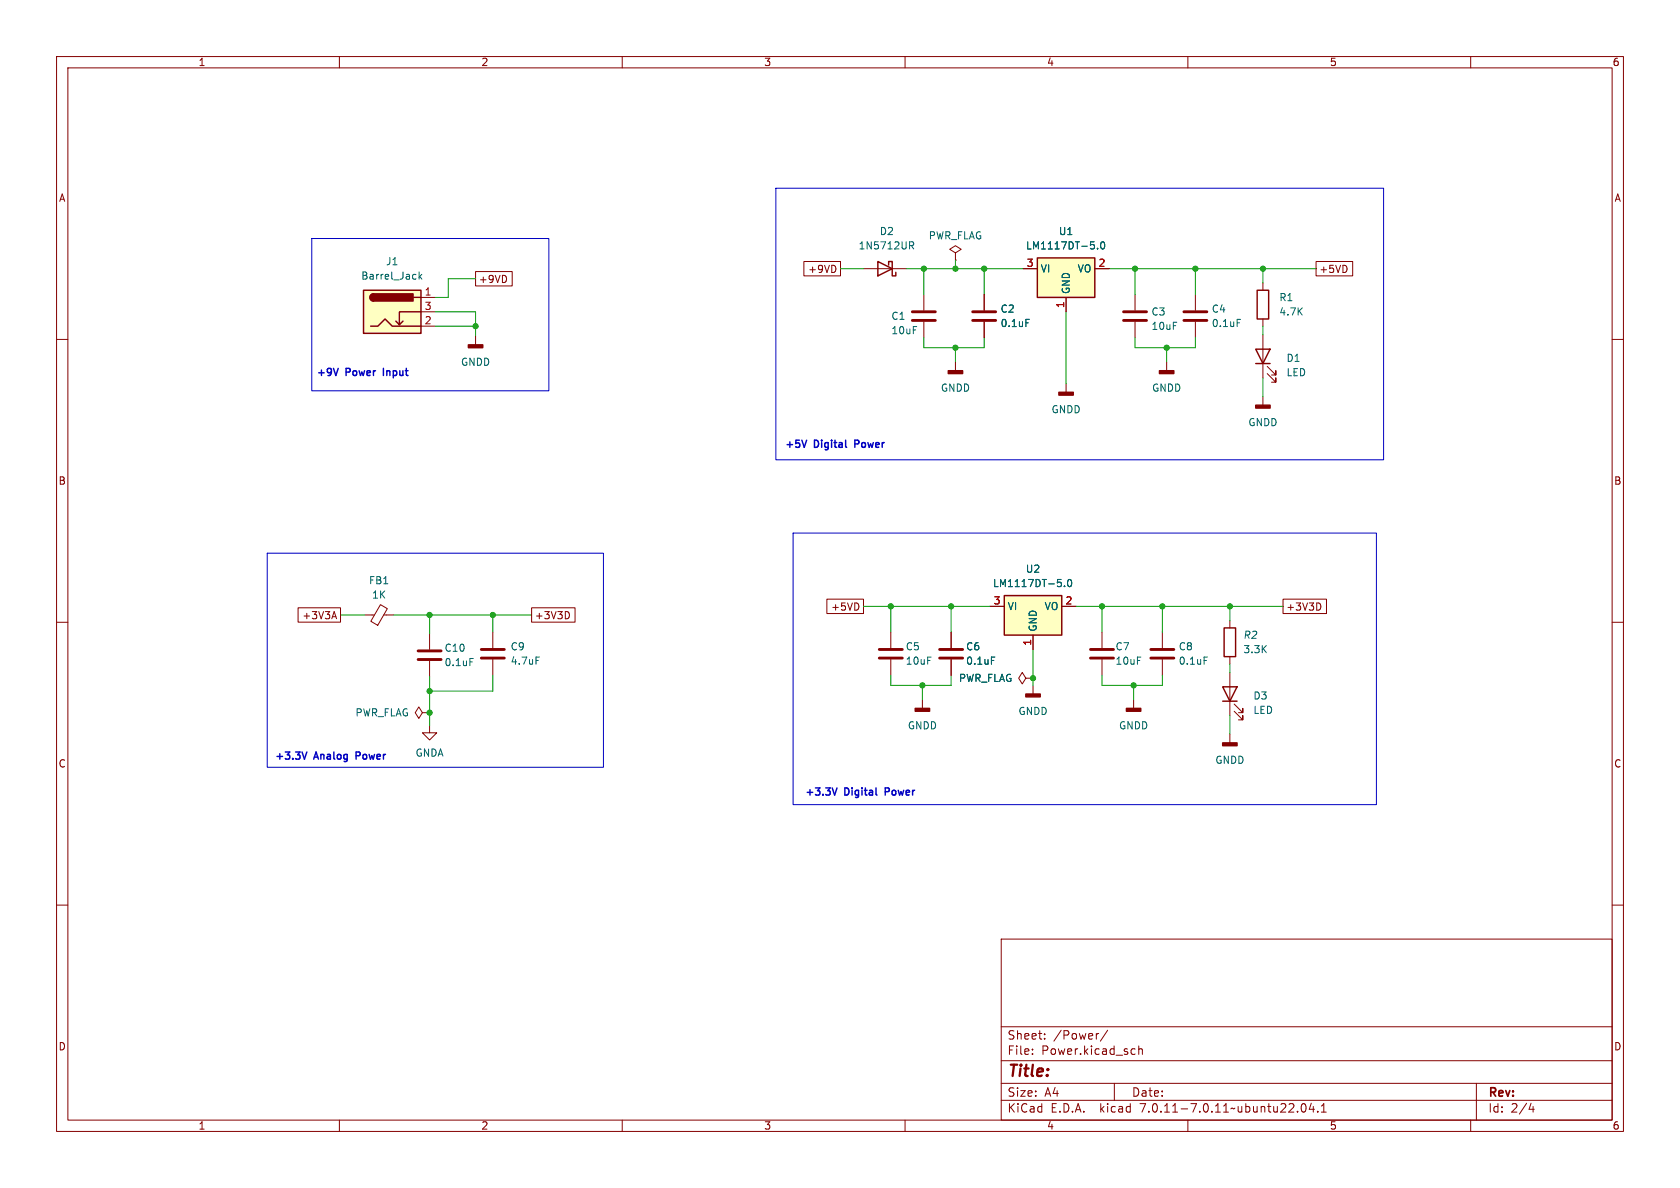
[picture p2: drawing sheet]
<svg xmlns="http://www.w3.org/2000/svg" width="297mm" height="210mm" viewBox="0 0 297 210" stroke-linecap="round" stroke-linejoin="round" font-family="sans-serif">
<g fill="none" stroke="#840000" stroke-width=".18">
<path d="M10 10h277v190h-277zM12 12h273v186h-273zM60 10v2M110 10v2M160 10v2M210 10v2M260 10v2M10 60h2M74.4 52.6h2.6M74.4 57.7h2.6M74.4 55.1h2.6M84.1 48h6.4v2.5h-6.4z"/>
<path d="M84.1 59.4v1.6M142.1 46.2h6.5v2.6h-6.5zM152.7 47.5h7.6M163.3 52.1v2.8M163.3 56.9v2.8M168.9 44.7l1-.6-1-.7-1 .7 1 .6v1.3M168.9 46h.1M174 52.1v2.8M174 56.9v2.8M180.8 47.5h2.6M188.5 52.6v2.5M193.5 47.5h2.6"/>
<path d="M200.7 52.1v2.8M200.7 56.9v2.8M211.3 52.1v2.8M211.3 56.9v2.8M223.3 50v1.3M223.3 56.4v1.3M223.3 59.2v7.6M232.7 46.2h6.4v2.6h-6.4zM285 60h2M168.9 64v1.5M188.5 67.8v1.5M206.2 64v1.5"/>
<path d="M223.3 70.1v1.5M224 66l1.6 1.6v-.8v.8h-.8M224 64.8l1.6 1.5v-.8v.8h-.8M10 110h2M52.7 107.4h7.5v2.6h-7.5zM58.8 109h.6M59.1 108.1l.4 1.3M64.5 108.7h1.7M67.3 106.9l1.2 .7-1.7 2.9-1.2-.7zM67.8 108.7h1.8M75.9 112v2.8M75.9 116.8v2.8"/>
<path d="M87.1 111.8v2.8M87.1 116.6v2.8M94 107.4h7.7v2.6h-7.7zM100.4 108.2l.3 .5-.3 .6M146.2 105.9h6.5v2.6h-6.5zM157.5 111.8v2.8M157.5 116.6v2.8M168.1 111.8v2.8M168.1 116.6v2.8M175 107.2h2.5M181.4 119.9l-.7-1-.6 1 .6 1 .7-1h1.2M182.6 119.9h.1"/>
<path d="M182.6 112.3v2.5M187.7 107.2h2.5M194.8 111.8v2.8M194.8 116.6v2.8M205.5 111.8v2.8M205.5 116.6v2.8M217.4 109.7v1.3M217.4 116.1v1.2M217.4 118.9v7.6M226.8 105.9h7.7v2.6h-7.7zM233.3 106.6l.2 .5-.2 .7M285 110h2"/>
<path d="M74.7 126l-.7-1-.6 1 .6 1 .7-1h1.2M75.9 126h.1M75.9 128.3v1.2h1.3l-1.3 1.3-1.2-1.3h1.2M163.1 123.7v1.5M182.6 121.2v1.5M200.4 123.7v1.5M217.4 129.8v1.5M218.2 125.7l1.5 1.6v-.8v.8h-.8M218.2 124.5l1.5 1.5v-.8v.8h-.8M10 160h2M285 160h2M177 166h108v32h-108z"/>
<path d="M60 198v2M110 198v2M160 198v2M177 194.5h108M177 191.5h108M177 187.5h108M177 181.5h108M182.5 186.3v.1M182.5 185.5v.1M184.7 183.6v.1M184.7 182.8v.1M194.2 182.7l-.2 .1"/>
<path d="M195.8 182.1l-1.3 2M197 191.5v3M200.2 185.4l.5 .1M200.7 186.3l-.5 .1M201.3 185.5l.2-.1 .4 .1 .1 .9M201.3 184.9v1.5M210 198v2M229.4 196.5v.1M230.2 195.2l.2-.1a.81 .81 0 0 1 .6 .6 .81 .81 0 0 1-.3 .8l-.2 .1a.81 .81 0 0 1-.3-1.4zM231.8 195l-.3 1.1h.9M232.2 195.6v1M233 196.5v.1"/>
<path d="M233.6 196.6h.9M233.6 195.5l.4-.4v1.5M260 198v2M261 191.5v6.5M270.7 195l-.4 1.1h.9M271 195.6v1"/>
</g>
<g fill="none" stroke="#840000" stroke-width=".25">
<path d="M64.3 51.3h10.1v7.6h-10.1zM65.5 57.7h1.3l1.3-1.3 1.2 1.3h5.1M66 51.9a.64 .64 0 0 0-.6 .7 .64 .64 0 0 0 .6 .6M71.2 56.8l-.6 .6M73.2 52.6h1.2M74.4 55.1h-3.8v2.3l-.6-.6M155.2 46.2l2.5 1.3-2.5 1.3zM157.1 46.9v-.7h.6v2.6h.7v-.7M183.4 45.6h10.1v7h-10.1zM222.2 51.3h2.1v5.1h-2.1zM222 61.7h2.5l-1.2 2.6zM222 64.3h2.5"/>
<path d="M177.5 105.3h10.2v7h-10.2zM216.4 111h2v5.1h-2zM216.2 121.4h2.5l-1.3 2.6zM216.2 124h2.5"/>
</g>
<g fill="none" stroke="#840000" stroke-width=".51">
<path d="M161.3 56.6h4.1M161.3 55.1h4.1M172 56.6h4M172 55.1h4M198.6 56.6h4.1M198.6 55.1h4.1M209.3 56.6h4.1M209.3 55.1h4.1M73.9 116.6h4.1M73.9 115.1h4.1M85.1 116.3h4.1M85.1 114.8h4.1"/>
<path d="M155.4 116.3h4.1M155.4 114.8h4.1M166.1 116.3h4.1M166.1 114.8h4.1M192.8 116.3h4M192.8 114.8h4M203.5 116.3h4M203.5 114.8h4"/>
</g>
<g fill="#840000" stroke="#840000" stroke-width=".25">
<path d="M161.8 125.2h2.5v.5h-2.5z"/>
<path d="M199.1 125.2h2.6v.5h-2.6z"/>
<path d="M216.2 131.3h2.5v.5h-2.5z"/>
<path d="M205 65.5h2.5v.5h-2.5z"/>
<path d="M187.2 69.3h2.5v.6h-2.5z"/>
<path d="M222 71.6h2.5v.5h-2.5z"/>
<path d="M167.6 65.5h2.6v.5h-2.6z"/>
<path d="M65.6 52.1l.4-.2v1.3a.64 .64 0 0 1-.5-.4 .64 .64 0 0 1 .1-.7z"/>
<path d="M66 51.9h7v1.3h-7z"/>
<path d="M82.8 61h2.5v.5h-2.5z"/>
<path d="M181.4 122.7h2.5v.5h-2.5z"/>
</g>
<g fill="#ffffc2" stroke="#ffffc2" stroke-width=".18">
<path d="M177.5 105.3h10.2v7h-10.2z"/>
<path d="M183.4 45.6h10.1v7h-10.1z"/>
<path d="M64.3 51.3h10.1v7.6h-10.1z"/>
</g>
<g fill="none" stroke="#006464" stroke-width=".18">
<path d="M74.1 48.1v1.2M74.2 48.9l.4 .4M74.6 48.5l-.5 .5M160.8 42.7h.5l.2 .3-.1 .3-.6 .1M161.1 43.4l.4 .6M181.4 56.5h.6M194 43.9v.1M194.7 42.9l.2-.2a.68 .68 0 0 1 .4 .7 .68 .68 0 0 1-.4 .6l-.2-.1-.1-.4zM218.7 56.5h.6M83.1 116.4h.6M94.8 116.1h.6M175.3 116.1h.6"/>
<path d="M188.2 103.6v.1M188.9 102.6l.1-.2a.68 .68 0 0 1 .5 .7 .68 .68 0 0 1-.5 .6l-.1-.1-.2-.4zM212.9 116.1h.6"/>
</g>
<path d="M59.8 65.1l-.4 1.3M67.8 65.1v1.3M142.6 77.8l-.4 1.3M151.1 78.5h.5M151.6 77.8h-.5v1.3M53.4 132.9l.4 1.3 .4-1.3M63 133.6h.4M63.4 132.9h-.4v1.3M147.1 139.3l.4 1.3 .5-1.3M156.5 139.9h.5M157 139.3h-.5v1.3" fill="none" stroke="#0000c2" stroke-width=".25"/>
<path d="M137.2 33.3h107.4v48h-107.4zM55.1 42.2h41.9v26.9h-41.9zM47.2 97.8h59.5v37.8h-59.5zM140.2 94.2h103.1v48h-103.1z" fill="none" stroke="#0000c2" stroke-width=".18"/>
<g fill="none" stroke="#009600" stroke-width=".18">
<path d="M77 55.1h7.1v4.3M77 57.7h7.1M84.1 49.3h-4.9v3.3h-2.2M148.6 47.5h4.1M160.3 47.5h20.5M163.3 47.5v4.6M163.3 59.7v1.8h10.7v-1.8M168.9 46v1.5M174 47.5v4.6M188.5 55.1v12.7M196.1 47.5h36.6M200.7 47.5v4.6"/>
<path d="M200.7 59.7v1.8h10.6v-1.8M211.3 47.5v4.6M223.3 47.5v2.5M223.3 57.7v1.5M168.9 61.5v2.5M206.2 61.5v2.5M223.3 66.8v3.3M60.2 108.7h4.3M69.6 108.7h24.4M75.9 108.7v3.3M75.9 119.6v8.7M87.1 108.7v3.1"/>
<path d="M87.1 119.4v2.8h-11.2M152.7 107.2h22.3M157.5 119.4v1.8h10.6v-1.8M157.5 107.2v4.6M168.1 107.2v4.6M182.6 114.8v6.4M190.2 107.2h36.6M194.8 119.4v1.8h10.7v-1.8M194.8 107.2v4.6M205.5 107.2v4.6M217.4 107.2v2.5M217.4 117.3v1.6"/>
<path d="M163.1 121.2v2.5M200.4 121.2v2.5M217.4 126.5v3.3"/>
</g>
<g fill="#009600" stroke="#009600" stroke-width=".18">
<circle cx="200.4" cy="121.2" r=".46"/>
<circle cx="194.8" cy="107.2" r=".46"/>
<circle cx="168.1" cy="107.2" r=".46"/>
<circle cx="163.1" cy="121.2" r=".46"/>
<circle cx="182.6" cy="119.9" r=".46"/>
<circle cx="205.5" cy="107.2" r=".46"/>
<circle cx="217.4" cy="107.2" r=".46"/>
<circle cx="87.1" cy="108.7" r=".46"/>
<circle cx="157.5" cy="107.2" r=".46"/>
<circle cx="174" cy="47.5" r=".46"/>
<circle cx="168.9" cy="61.5" r=".46"/>
<circle cx="168.9" cy="47.5" r=".46"/>
<circle cx="163.3" cy="47.5" r=".46"/>
<circle cx="84.1" cy="57.7" r=".46"/>
<circle cx="211.3" cy="47.5" r=".46"/>
<circle cx="200.7" cy="47.5" r=".46"/>
<circle cx="223.3" cy="47.5" r=".46"/>
<circle cx="206.2" cy="61.5" r=".46"/>
<circle cx="75.9" cy="108.7" r=".46"/>
<circle cx="75.9" cy="126" r=".46"/>
<circle cx="75.9" cy="122.2" r=".46"/>
</g>
<text font-size="2.8" fill="#840000" x="178" y="190.9">Title:</text>
<g font-size="2.1" fill="#840000">
<text x="178" y="184">Sheet:</text>
<text x="186.2" y="184">/Power/</text>
<text x="178" y="186.7">File:</text>
<text x="184.1" y="186.7">Power.kicad_sch</text>
<text x="178" y="196.9">KiCad</text>
<text x="178" y="194.1">Size:</text>
<text x="184.7" y="194.1">A4</text>
<text x="185.7" y="196.9">E.D.A.</text>
<text x="194.6" y="196.9">kicad</text>
<text x="200" y="194.1">Date:</text>
<text x="201.8" y="196.9">7.0.11-7.0.11~ubuntu22.04.1</text>
<text x="263" y="194.3">Rev:</text>
<text x="263" y="196.9">Id:</text>
<text x="267.1" y="196.9">2/4</text>
</g>
<g font-size="1.8" fill="#840000">
<text x="35" y="11.9">1</text>
<text x="85" y="11.9">2</text>
<text x="135" y="11.9">3</text>
<text x="185" y="11.9">4</text>
<text x="235" y="11.9">5</text>
<text x="285" y="11.9">6</text>
<text x="10.3" y="35.9">A</text>
<text x="285.3" y="35.9">A</text>
<text x="84.6" y="50.2">+9VD</text>
<text x="142.8" y="48.5">+9VD</text>
<text x="233.1" y="48.5">+5VD</text>
<text x="10.3" y="85.9">B</text>
<text x="285.3" y="85.9">B</text>
<text x="53.3" y="109.7">+3V3A</text>
<text x="94.5" y="109.7">+3V3D</text>
<text x="146.8" y="108.1">+5VD</text>
<text x="227.3" y="108.1">+3V3D</text>
<text x="10.3" y="135.9">C</text>
<text x="285.3" y="135.9">C</text>
<text x="10.3" y="185.9">D</text>
<text x="285.3" y="185.9">D</text>
<text x="35" y="199.9">1</text>
<text x="85" y="199.9">2</text>
<text x="135" y="199.9">3</text>
<text x="185" y="199.9">4</text>
<text x="235" y="199.9">5</text>
<text x="285" y="199.9">6</text>
</g>
<g font-size="1.8" fill="#006464">
<text x="155.4" y="41.8">D2</text>
<text x="187.1" y="41.8">U1</text>
<text x="68.2" y="47.1">J1</text>
<text x="151.7" y="44.3">1N5712UR</text>
<text x="164.1" y="42.5">PWR_FLAG</text>
<text x="181.3" y="44.3">LM1117DT-5.0</text>
<text x="63.8" y="49.6">Barrel_Jack</text>
<text x="183.9" y="48.4">VI</text>
<text x="189.3" y="52.1" transform="rotate(-90 189.3 52.1)">GND</text>
<text x="190.4" y="48.4">VO</text>
<text x="226.1" y="53.4">R1</text>
<text x="157.5" y="56.7">C1</text>
<text x="157.5" y="59.3">10uF</text>
<text x="176.8" y="55.5">C2</text>
<text x="176.8" y="58">0.1uF</text>
<text x="203.5" y="56">C3</text>
<text x="203.5" y="58.5">10uF</text>
<text x="214.1" y="55.5">C4</text>
<text x="214.1" y="58">0.1uF</text>
<text x="226.1" y="56">4.7K</text>
<text x="81.4" y="64.9">GNDD</text>
<text x="227.3" y="64.2">D1</text>
<text x="166.2" y="69.4">GNDD</text>
<text x="203.6" y="69.4">GNDD</text>
<text x="227.3" y="66.7">LED</text>
<text x="185.8" y="73.3">GNDD</text>
<text x="220.6" y="75.5">GNDD</text>
<text x="181.3" y="101.4">U2</text>
<text x="65.1" y="103.5">FB1</text>
<text x="65.7" y="106">1K</text>
<text x="175.4" y="104">LM1117DT-5.0</text>
<text x="178.1" y="108.1">VI</text>
<text x="183.5" y="111.8" transform="rotate(-90 183.5 111.8)">GND</text>
<text x="184.6" y="108.1">VO</text>
<text x="219.7" y="113.1">R2</text>
<text x="78.5" y="115.4">C10</text>
<text x="78.5" y="118">0.1uF</text>
<text x="90.2" y="115.2">C9</text>
<text x="90.2" y="117.7">4.7uF</text>
<text x="160" y="115.2">C5</text>
<text x="160" y="117.7">10uF</text>
<text x="170.7" y="115.2">C6</text>
<text x="170.7" y="117.7">0.1uF</text>
<text x="197.1" y="115.2">C7</text>
<text x="197.1" y="117.7">10uF</text>
<text x="208.3" y="115.2">C8</text>
<text x="208.3" y="117.7">0.1uF</text>
<text x="219.7" y="115.7">3.3K</text>
<text x="169.4" y="120.8">PWR_FLAG</text>
<text x="221.5" y="123.9">D3</text>
<text x="62.7" y="126.8">PWR_FLAG</text>
<text x="160.4" y="129.1">GNDD</text>
<text x="180" y="126.6">GNDD</text>
<text x="197.7" y="129.1">GNDD</text>
<text x="221.5" y="126.4">LED</text>
<text x="73.4" y="134">GNDA</text>
<text x="214.8" y="135.2">GNDD</text>
</g>
<g font-size="1.8" fill="#a90000">
<text x="181.4" y="47.2">3</text>
<text x="194.1" y="47.2">2</text>
<text x="75" y="52.3">1</text>
<text x="75" y="57.4">2</text>
<text x="75" y="54.9">3</text>
<text x="188.2" y="54.6" transform="rotate(-90 188.2 54.6)">1</text>
<text x="175.6" y="106.9">3</text>
<text x="188.3" y="106.9">2</text>
<text x="182.4" y="114.2" transform="rotate(-90 182.4 114.2)">1</text>
</g>
<g font-size="1.8" fill="#0000c2">
<text x="55.9" y="66.6">+9V</text>
<text x="61.2" y="66.6">Power</text>
<text x="68.3" y="66.6">Input</text>
<text x="138.7" y="79.3">+5V</text>
<text x="144" y="79.3">Digital</text>
<text x="151.7" y="79.3">Power</text>
<text x="48.5" y="134.4">+3.3V</text>
<text x="55.7" y="134.4">Analog</text>
<text x="63.5" y="134.4">Power</text>
<text x="142.2" y="140.7">+3.3V</text>
<text x="149.4" y="140.7">Digital</text>
<text x="157" y="140.7">Power</text>
</g>
</svg>
